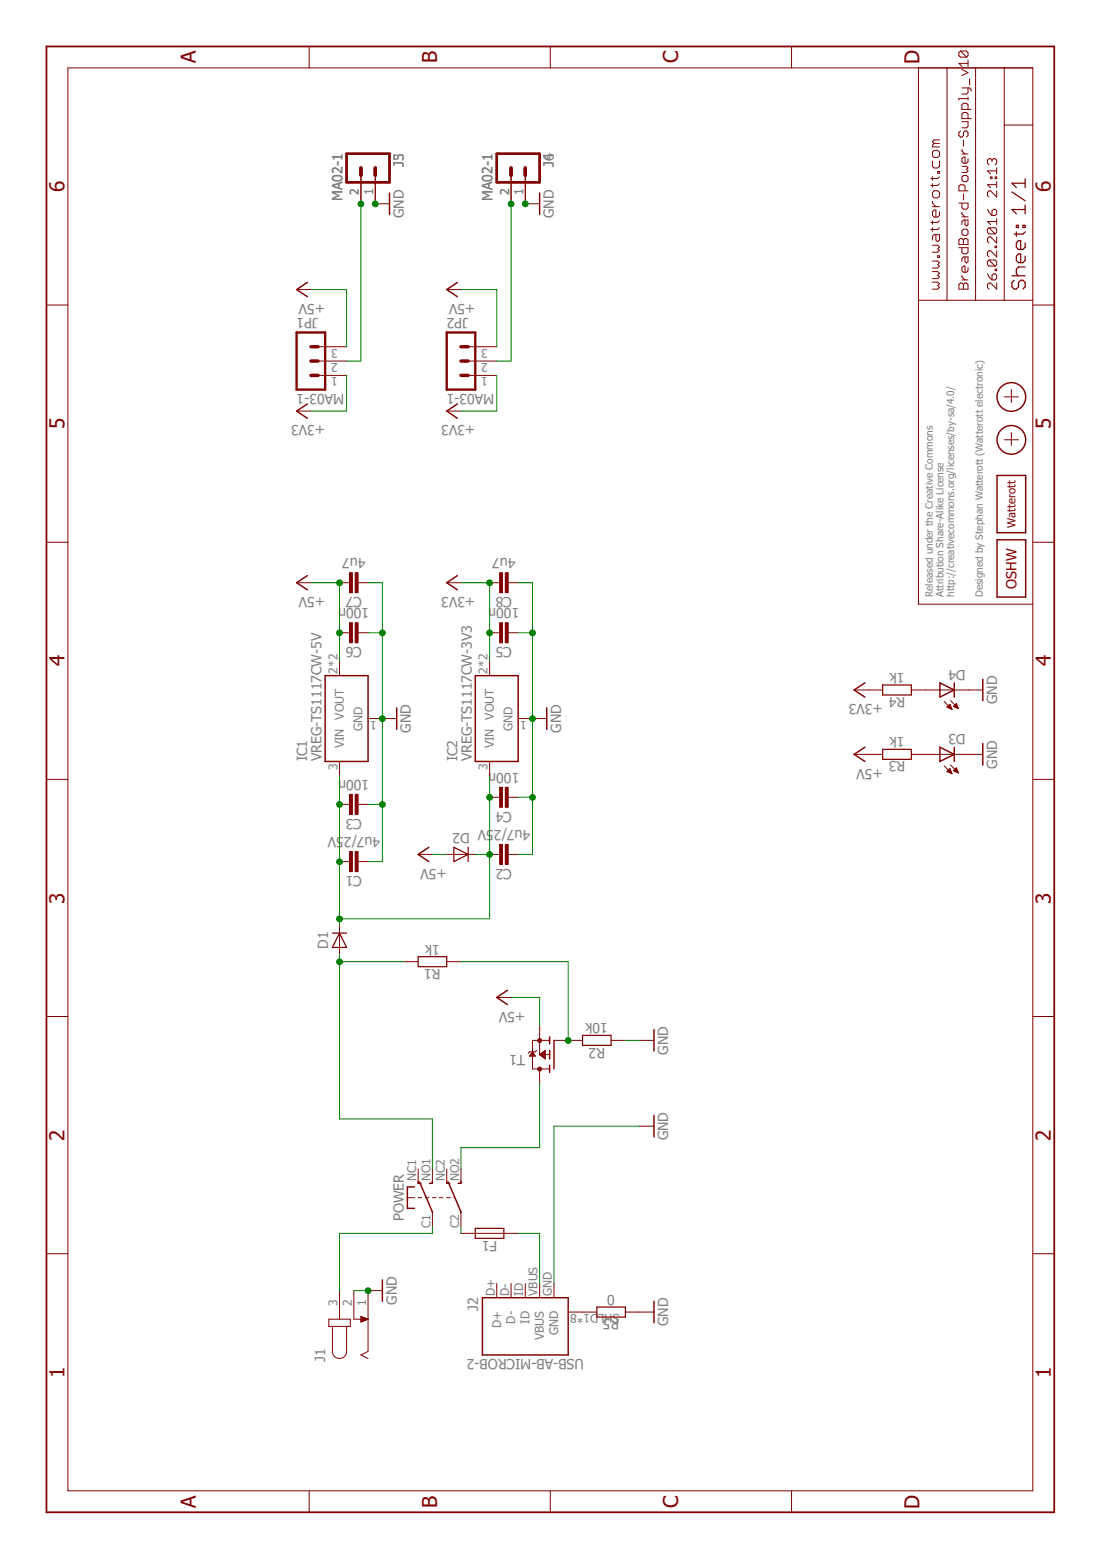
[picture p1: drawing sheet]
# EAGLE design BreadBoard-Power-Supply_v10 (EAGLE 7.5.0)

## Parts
C1  4u7/25V  CAPACITOR-1206  [C1206]
C2  4u7/25V  CAPACITOR-1206  [C1206]
C3  100n  CAPACITOR-0402  [C0402]
C4  100n  CAPACITOR-0402  [C0402]
C5  100n  CAPACITOR-0402  [C0402]
C6  100n  CAPACITOR-0402  [C0402]
C7  4u7  CAPACITOR-0402  [C0402]
C8  4u7  CAPACITOR-0402  [C0402]
D1  DIODE-SOD80  [SOD80]
D2  DIODE-SOD80  [SOD80]
D3  LED-0603  [C0603]
D4  LED-0603  [C0603]
F1  FUSE-0805  [C0805]
IC1  VREG-TS1117CW-5V  [SOT223]
IC2  VREG-TS1117CW-3V3  [SOT223]
J1  DC-JACK-2.1  [DC-JACK]
J2  USB-AB-MICROB-2  [USB-MICROB-10118194]
J3  MA02-1  [MA02-1]
J4  MA02-1  [MA02-1]
J5  MA02-1  [MA02-1]
J6  MA02-1  [MA02-1]
JP1  MA03-1  [MA03-1]
JP2  MA03-1  [MA03-1]
LOGO1  OSHW_LOGOX0070  [OSHW_6X70]
LOGO2  LOGO-PLACE  [LOGO_TPLACE]
POWER  SW-2UMGF1260159  [GF1260159]
R1  1k  RESISTOR-0402  [C0402]
R2  10k  RESISTOR-0402  [C0402]
R3  1k  RESISTOR-0402  [C0402]
R4  1k  RESISTOR-0402  [C0402]
R5  0  RESISTOR-0402  [C0402]
T1  MOSFET-P-SOT23  [SOT23]
X1  PASSER-07  [PASSER_07MM]
X2  PASSER-07  [PASSER_07MM]

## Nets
+3V3: C5.2 C8.2 IC2.2(VOUT) IC2.4(VOUT) JP1.1 JP2.1 R4.2
+5V: C6.2 C7.2 D2.A IC1.2(VOUT) IC1.4(VOUT) JP1.3 JP2.3 R3.2 T1.2(S)
GND: C1.1 C2.1 C3.1 C4.1 C5.1 C6.1 C7.1 C8.1 D3.C D4.C IC1.1(GND) IC2.1(GND) J1.1 J1.2 J2.GND J3.1 J4.1 J5.1 J6.1 R2.1 R5.1
N$1: D1.A POWER.NO1(S1) R1.2
N$2: J1.3 POWER.C1(P1)
N$4: R1.1 R2.2 T1.1(G)
N$6: POWER.NO2(S2) T1.3(D)
N$8: D3.A R3.1
N$9: D4.A R4.1
N$10: J3.2 J5.2 JP1.2
N$11: J4.2 J6.2 JP2.2
N$12: F1.2 POWER.C2(P2)
N$15: J2.SHLD1(SHIELD) J2.SHLD2(SHIELD) J2.SHLD3(SHIELD) J2.SHLD4(SHIELD) J2.SHLD5(SHIELD) J2.SHLD6(SHIELD) J2.SHLD7(SHIELD) J2.SHLD8(SHIELD) R5.2
VBUS: F1.1 J2.VBUS
VIN: C1.2 C2.2 C3.2 C4.2 D1.C D2.C IC1.3(VIN) IC2.3(VIN)
Unconnected: J2.D+ J2.D- J2.ID POWER.NC1(O1) POWER.NC2(O2)

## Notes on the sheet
- Released under the Creative Commons Attribution Share-Alike 
  License. http://creativecommons.org/licenses/by-sa/4.0/
  
  Designed by Stephan Watterott (Watterott electronic)
